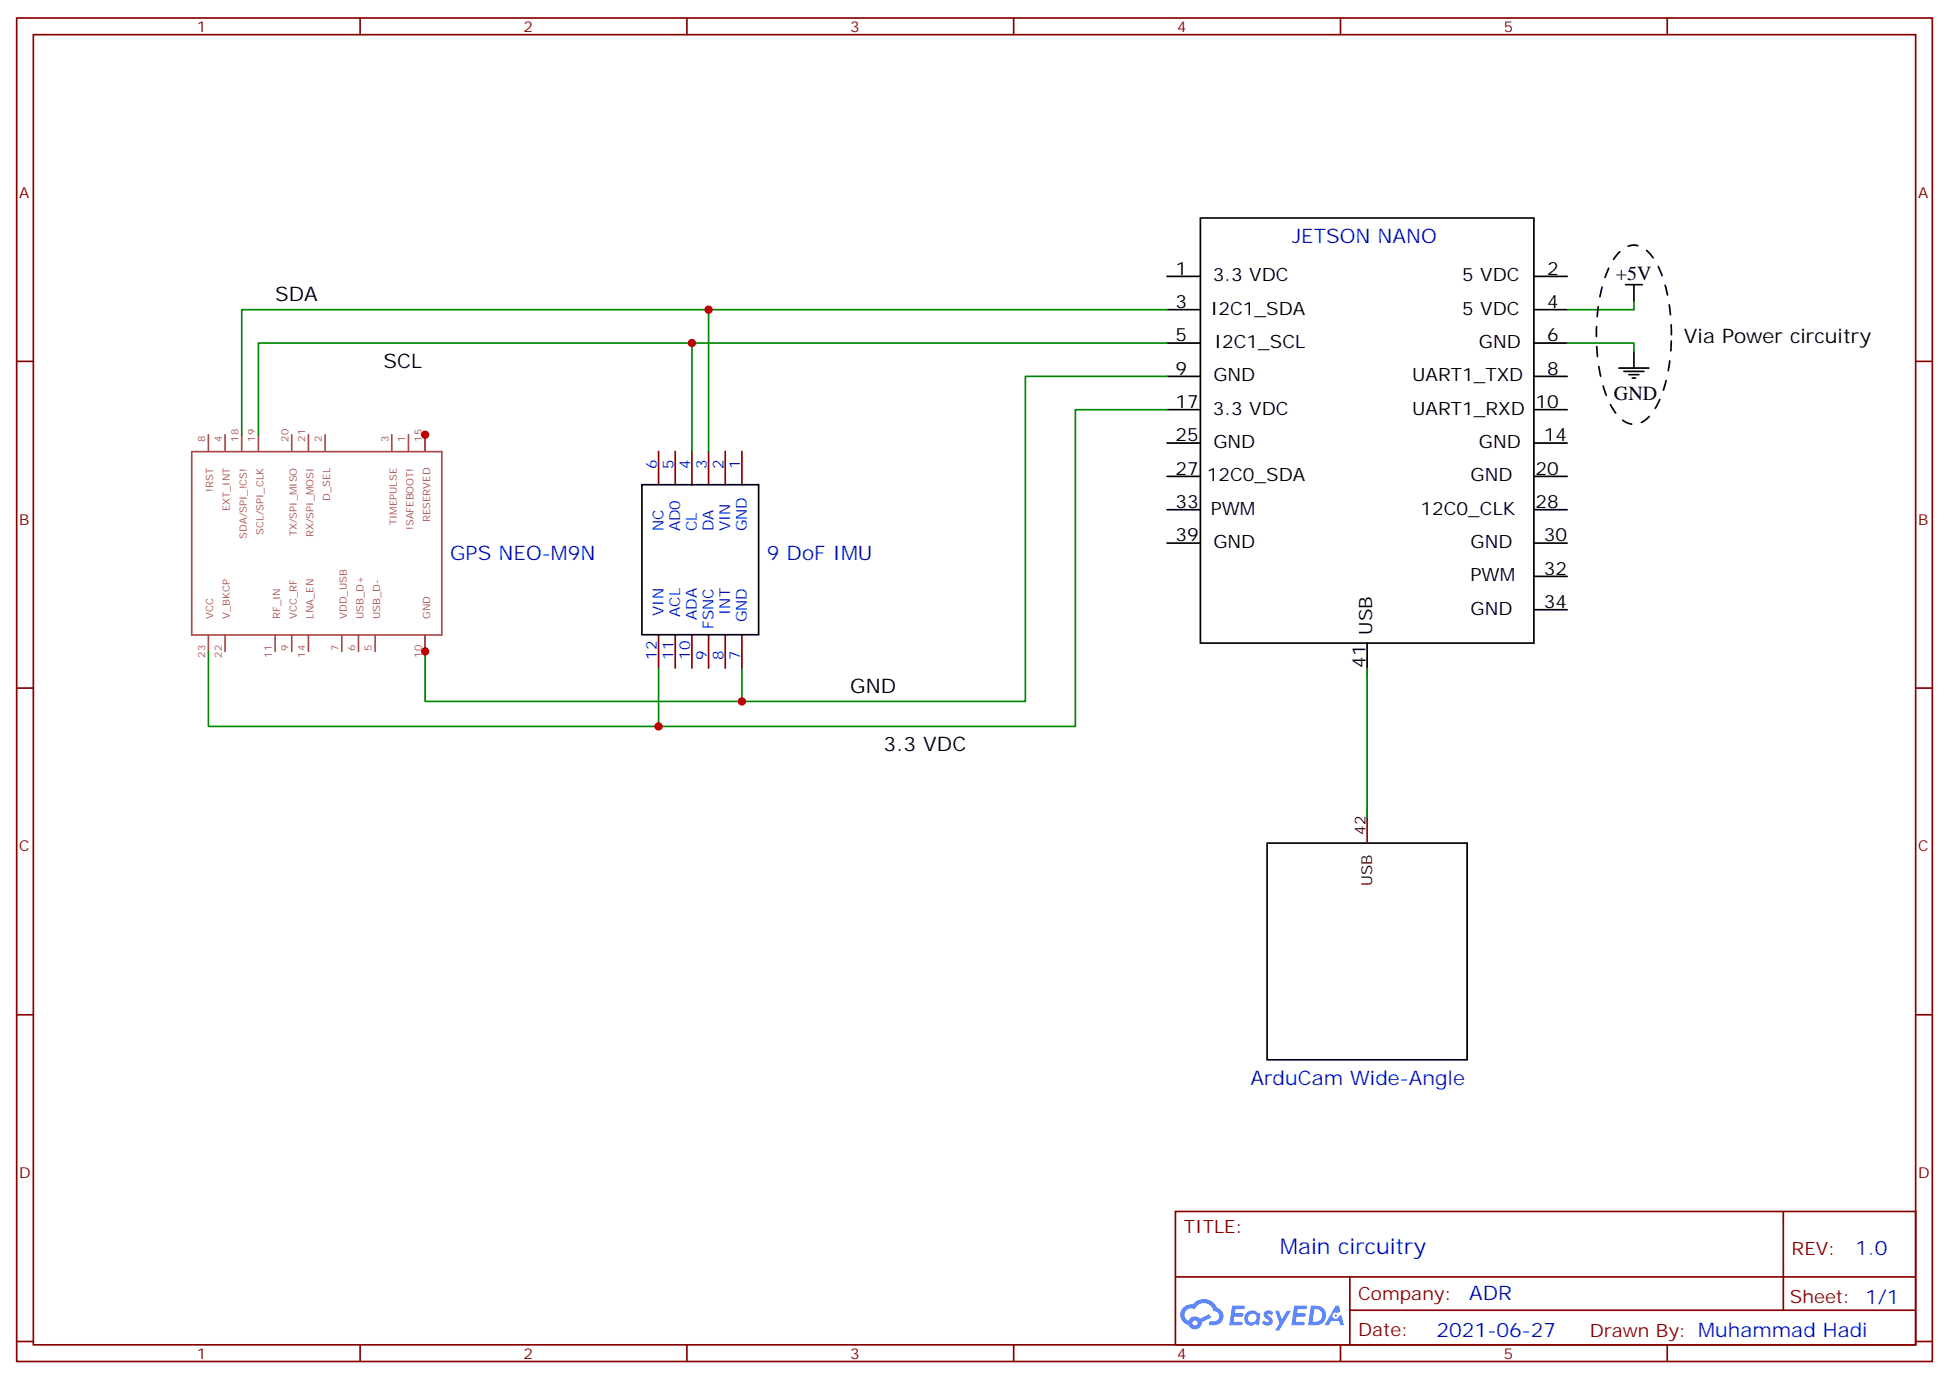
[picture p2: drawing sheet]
<svg xmlns="http://www.w3.org/2000/svg" width="412mm" height="292mm" viewBox="0 0 412 292" stroke-linecap="round" stroke-linejoin="round" font-family="sans-serif">
<g fill="none" stroke="#000" stroke-width=".35">
<path d="M246.9 58.5h7.1M254 46.1h70.6v90h-70.6zM324.6 58.5h7M246.9 79.7h7.1M246.9 72.6h7.1M246.9 65.5h7.1M324.6 79.7h7M324.6 72.6h7M324.6 65.5h7M246.9 93.8h7.1M246.9 86.7h7.1M324.6 93.8h7"/>
<path d="M324.6 86.7h7M246.9 114.9h7.1M246.9 107.9h7.1M246.9 100.8h7.1M324.6 114.9h7M324.6 107.9h7M324.6 100.8h7M289.3 136.1v7.1M324.6 129h7M324.6 122h7"/>
</g>
<g fill="none" stroke="#870000" stroke-width=".35">
<path d="M3.5 3.8h405.4v284.3h-405.4zM7.1 7.3h398.2v277.3h-398.2zM76.2 3.8v3.5M145.3 3.8v3.5M214.5 3.8v3.5M283.6 3.8v3.5M352.8 3.8v3.5M3.5 76.5h3.6M405.3 76.5h3.6M3.5 145.6h3.6M405.3 145.6h3.6M3.5 214.8h3.6"/>
<path d="M405.3 214.8h3.6M248.7 256.4h156.6v28.2h-156.6zM377.3 256.4v20.9M248.7 270.2h156.5M285.6 277.3h119.6M285.6 270.2v14.2M3.5 283.9h3.6M76.2 284.6v3.5M145.3 284.6v3.5M214.5 284.6v3.5M283.6 284.6v3.5M352.8 284.6v3.5"/>
<path d="M405.3 283.9h3.6"/>
</g>
<g fill="#5487ff">
<path d="M267.7 277.6a1.22 1.22 0 0 1 1.7 .2l-.4 .6a.47 .47 0 0 0-.3-.4 .47 .47 0 0 0-.5 .2v.1a1.55 1.55 0 0 1 1.1 1.5 1.34 1.34 0 0 1-2.3 .2l.5-.6 .7 .5a.29 .29 0 0 0 .3-.3 .29 .29 0 0 0-.2-.3 1.04 1.04 0 0 1-.6-1.7z"/>
<path d="M260.7 276.3h2.1a.43 .43 0 0 1 .5 .1 .43 .43 0 0 1 .1 .5l-.3 .2h-1.7l-.1 .8h1.5a.37 .37 0 0 1 .3 .4 .37 .37 0 0 1-.3 .4h-1.6l-.2 1.1h1.3a.43 .43 0 0 1 .5 0 .43 .43 0 0 1 .1 .5l-.3 .2h-2.5z"/>
<path d="M273.8 276.3h2.2a.43 .43 0 0 1 .4 .1 .43 .43 0 0 1 .1 .5l-.3 .2h-1.6l-.2 .8h1.6a.37 .37 0 0 1 .3 .4 .37 .37 0 0 1-.4 .4h-1.6l-.1 1.1h1.3a.43 .43 0 0 1 .4 0 .43 .43 0 0 1 .1 .5l-.3 .2h-2.4z"/>
<path d="M282.6 276.3h.7l.3 1.3-.6 .3a.69 .69 0 0 0-1 .3 .69 .69 0 0 0 .4 .9 .69 .69 0 0 0 .9-.6l.5-.2 .6 2.2h-.8l-.2-.9h-1.8l-.5 .9h-.8z"/>
<path d="M269.8 277.4h.8l.6 1.8 1.1-1.8h.9l-2.6 4.2h-.8l.9-1.5z"/>
<path d="M277.4 276.3l-.6 4.2h1.3a2.11 2.11 0 0 0 2.5-2.1 2.11 2.11 0 0 0-2.5-2.1zM278.1 277.1a1.39 1.39 0 0 1 1.7 1.4 1.39 1.39 0 0 1-1.8 1.3h-.3z"/>
<path d="M263.7 277.9a1.47 1.47 0 0 0-.1 2.1 1.47 1.47 0 0 0 2.1 .2l.7 .3 .3-2.3-.2-.3h-.4a1.49 1.49 0 0 0-2.4 0zM264.4 278.3a.92 .92 0 0 1 1.5 .5 .92 .92 0 0 1-1.3 1.1 .9 .9 0 0 1-.2-1.6z"/>
<path d="M250.4 276.7a2.18 2.18 0 0 0 1.1 3.7 1.44 1.44 0 0 0 1.6 .9 1.44 1.44 0 0 0 1.2-1.4l2-1.1-.5-.7-1.9 1a1.47 1.47 0 0 0-2.4 .4 1.39 1.39 0 0 1-.7-1.9 1.39 1.39 0 0 1 2-.5 2.08 2.08 0 0 1 2.2-1.3 2.08 2.08 0 0 1 1.8 1.7 1.07 1.07 0 0 1 1.2 1 1.07 1.07 0 0 1-1 1.1h-.7a.43 .43 0 0 0-.5 .4 .43 .43 0 0 0 .4 .5 2 2 0 0 0 2.4-1 2 2 0 0 0-.7-2.6l-.4-.2a2.98 2.98 0 0 0-5.1-.6l-1.1 .1zM252.3 280a.55 .55 0 0 1 1.1 0 .55 .55 0 0 1-1.1 0z"/>
<circle cx="282.6" cy="278.4" r=".26"/>
</g>
<path d="M342.5 77.9h6.4M343.6 78.6h4.2M344 60.3h3.5M344.7 79.3h2.1M345.7 60.3v3.5M345.7 74.4v3.5M345.4 80h.7M135.8 102.6h24.7v31.7h-24.7zM268.1 178.4h42.3v45.9h-42.3z" fill="none" stroke="#000" stroke-width=".35"/>
<g fill="none" stroke="#a64a4a" stroke-width=".35">
<path d="M40.6 95.6h52.9v38.8h-52.9zM44.1 92v3.5M47.6 92v3.5M51.2 92v3.5M54.7 92v3.5M61.7 92v3.5M65.3 92v3.5M68.8 92v3.5M82.9 92v3.5M86.4 92v3.5M90 92v3.5M44.1 134.4v3.5"/>
<path d="M47.6 134.4v3.5M58.2 134.4v3.5M61.7 134.4v3.5M65.3 134.4v3.5M72.3 134.4v3.5M75.8 134.4v3.5M79.4 134.4v3.5M90 134.4v3.5"/>
</g>
<g fill="none" stroke="#870000" stroke-width=".35">
<path d="M139.3 95.5v7.1M142.9 95.5v7.1M146.4 95.5v7.1M149.9 95.5v7.1M153.5 95.5v7.1M157 95.5v7.1M139.3 134.3v7.1M142.9 134.3v7.1M146.4 134.3v7.1M149.9 134.3v7.1M153.5 134.3v7.1M157 134.3v7.1"/>
<path d="M289.3 171.4v7"/>
</g>
<path d="M146.4 72.6v22.9M149.9 65.5v30M246.9 65.5h-195.7v26.5M246.9 72.6h-192.2v19.4M246.9 79.7h-29.9v68.7h-127v-10.5M331.6 72.6h14.1v1.8M345.7 63.8v1.7h-14.1M246.9 86.7h-19.4v67h-183.4v-15.8M139.3 141.4v12.3M157 141.4v7M289.3 141.4v31.7" fill="none" stroke="#008700" stroke-width=".35"/>
<path d="M353.7 70.8a33.2 33.2 0 0 0-3.3-15.3 6 6 0 0 0-4.7-3.6 6 6 0 0 0-4.7 3.6 35 35 0 0 0-3 19.4 26.3 26.3 0 0 0 3.7 12.3 4.5 4.5 0 0 0 5.7 2.2 10.6 10.6 0 0 0 4.2-5.9 36.3 36.3 0 0 0 2.1-12.7" fill="none" stroke="#000" stroke-width=".35" stroke-dasharray="2.1 2.1"/>
<g fill="#c00">
<circle cx="149.9" cy="65.5" r=".88"/>
<circle cx="146.4" cy="72.6" r=".88"/>
<circle cx="139.3" cy="153.7" r=".88"/>
<circle cx="157" cy="148.4" r=".88"/>
<circle cx="90" cy="92" r=".88"/>
<circle cx="90" cy="137.9" r=".88"/>
</g>
<text font-size="4.6" fill="#00f" x="270.8" y="265.4">Main circuitry</text>
<g font-size="4.2" fill="#00f">
<text x="273.4" y="51.4">JETSON NANO</text>
<text x="95.2" y="118.5">GPS NEO-M9N</text>
<text x="162.3" y="118.5">9 DoF IMU</text>
<text x="264.6" y="229.6">ArduCam Wide-Angle</text>
<text x="392.5" y="265.7">1.0</text>
<text x="310.9" y="275.2">ADR</text>
<text x="304" y="283">2021-06-27</text>
</g>
<g font-size="4.2">
<text x="341.9" y="59.2">+5V</text>
<text x="58.2" y="63.8">SDA</text>
<text x="81.1" y="77.9">SCL</text>
<text x="356.3" y="72.6">Via Power circuitry</text>
<text x="341.5" y="84.7">GND</text>
<text x="179.9" y="146.7">GND</text>
<text x="187" y="159">3.3 VDC</text>
</g>
<g font-size="3.9">
<text x="248.7" y="58.1">1</text>
<text x="256.6" y="59.5">3.3 VDC</text>
<text x="309.4" y="59.5">5 VDC</text>
<text x="327.4" y="58.1">2</text>
<text x="248.7" y="65.2">3</text>
<text x="327.4" y="65.2">4</text>
<text x="256.2" y="66.6">I2C1_SDA</text>
<text x="309.4" y="66.6">5 VDC</text>
<text x="248.7" y="72.2">5</text>
<text x="257" y="73.7">I2C1_SCL</text>
<text x="312.9" y="73.7">GND</text>
<text x="327.4" y="72.2">6</text>
<text x="248.7" y="79.3">9</text>
<text x="256.7" y="80.7">GND</text>
<text x="298.8" y="80.7">UART1_TXD</text>
<text x="327.4" y="79.3">8</text>
<text x="248.7" y="86.4">17</text>
<text x="256.6" y="87.8">3.3 VDC</text>
<text x="298.8" y="87.8">UART1_RXD</text>
<text x="324.9" y="86.4">10</text>
<text x="248.7" y="93.4">25</text>
<text x="256.7" y="94.8">GND</text>
<text x="312.9" y="94.8">GND</text>
<text x="326.7" y="93.4">14</text>
<text x="248.7" y="100.5">27</text>
<text x="255.4" y="101.9">12C0_SDA</text>
<text x="311.1" y="101.9">GND</text>
<text x="324.9" y="100.5">20</text>
<text x="248.7" y="107.5">33</text>
<text x="324.9" y="107.5">28</text>
<text x="256.2" y="108.9">PWM</text>
<text x="300.6" y="108.9">12C0_CLK</text>
<text x="248.7" y="114.6">39</text>
<text x="256.7" y="116">GND</text>
<text x="311.1" y="116">GND</text>
<text x="326.7" y="114.6">30</text>
<text x="311.1" y="123">PWM</text>
<text x="326.7" y="121.6">32</text>
<text x="311.1" y="130.1">GND</text>
<text x="326.7" y="128.7">34</text>
<text x="290.3" y="134.4" transform="rotate(-90 290.3 134.4)">USB</text>
<text x="288.9" y="141.4" transform="rotate(-90 288.9 141.4)">41</text>
</g>
<g font-size="3.9" fill="#800">
<text x="250.5" y="261">TITLE:</text>
<text x="379.1" y="265.7">REV:</text>
<text x="287.4" y="275.2">Company:</text>
<text x="378.7" y="275.8">Sheet: 1/1</text>
<text x="287.4" y="282.9">Date:</text>
<text x="336.4" y="282.9">Drawn By: Muhammad Hadi</text>
</g>
<g font-size="3.2" fill="#800">
<text x="41.6" y="6.8">1</text>
<text x="110.8" y="6.8">2</text>
<text x="179.9" y="6.8">3</text>
<text x="249.1" y="6.8">4</text>
<text x="318.2" y="6.8">5</text>
<text x="4.1" y="41.9">A</text>
<text x="405.9" y="41.9">A</text>
<text x="4.1" y="111.1">B</text>
<text x="405.9" y="111.1">B</text>
<text x="4.1" y="180.2">C</text>
<text x="405.9" y="180.2">C</text>
<text x="4.1" y="249.3">D</text>
<text x="405.9" y="249.3">D</text>
<text x="41.6" y="287.6">1</text>
<text x="110.8" y="287.6">2</text>
<text x="179.9" y="287.6">3</text>
<text x="249.1" y="287.6">4</text>
<text x="318.2" y="287.6">5</text>
</g>
<g font-size="3.2" fill="#00f">
<text x="139" y="99.3" transform="rotate(-90 139 99.3)">6</text>
<text x="142.5" y="99.3" transform="rotate(-90 142.5 99.3)">5</text>
<text x="146" y="99.3" transform="rotate(-90 146 99.3)">4</text>
<text x="149.6" y="99.3" transform="rotate(-90 149.6 99.3)">3</text>
<text x="153.1" y="99.3" transform="rotate(-90 153.1 99.3)">2</text>
<text x="156.6" y="99.3" transform="rotate(-90 156.6 99.3)">1</text>
<text x="140.4" y="112.5" transform="rotate(-90 140.4 112.5)">NC</text>
<text x="143.9" y="112.5" transform="rotate(-90 143.9 112.5)">AD0</text>
<text x="147.5" y="112.5" transform="rotate(-90 147.5 112.5)">CL</text>
<text x="151" y="112.5" transform="rotate(-90 151 112.5)">DA</text>
<text x="154.5" y="112.5" transform="rotate(-90 154.5 112.5)">VIN</text>
<text x="158" y="112.5" transform="rotate(-90 158 112.5)">GND</text>
<text x="140.4" y="130.3" transform="rotate(-90 140.4 130.3)">VIN</text>
<text x="143.9" y="130.6" transform="rotate(-90 143.9 130.6)">ACL</text>
<text x="147.5" y="131.2" transform="rotate(-90 147.5 131.2)">ADA</text>
<text x="154.5" y="130.1" transform="rotate(-90 154.5 130.1)">INT</text>
<text x="158" y="131.7" transform="rotate(-90 158 131.7)">GND</text>
<text x="151" y="133" transform="rotate(-90 151 133)">FSNC</text>
<text x="139" y="139.6" transform="rotate(-90 139 139.6)">12</text>
<text x="142.5" y="139.6" transform="rotate(-90 142.5 139.6)">11</text>
<text x="146" y="139.6" transform="rotate(-90 146 139.6)">10</text>
<text x="149.6" y="139.6" transform="rotate(-90 149.6 139.6)">9</text>
<text x="153.1" y="139.6" transform="rotate(-90 153.1 139.6)">8</text>
<text x="156.6" y="139.6" transform="rotate(-90 156.6 139.6)">7</text>
</g>
<g font-size="3.2" fill="#300">
<text x="288.9" y="176.7" transform="rotate(-90 288.9 176.7)">42</text>
<text x="290.3" y="187.6" transform="rotate(-90 290.3 187.6)">USB</text>
</g>
<g font-size="2.1" fill="#a54b4b">
<text x="43.4" y="93.4" transform="rotate(-90 43.4 93.4)">8</text>
<text x="46.9" y="93.4" transform="rotate(-90 46.9 93.4)">4</text>
<text x="50.5" y="93.4" transform="rotate(-90 50.5 93.4)">18</text>
<text x="54" y="93.4" transform="rotate(-90 54 93.4)">19</text>
<text x="61" y="93.4" transform="rotate(-90 61 93.4)">20</text>
<text x="64.6" y="93.4" transform="rotate(-90 64.6 93.4)">21</text>
<text x="68.1" y="93.4" transform="rotate(-90 68.1 93.4)">2</text>
<text x="82.2" y="93.4" transform="rotate(-90 82.2 93.4)">3</text>
<text x="85.7" y="93.4" transform="rotate(-90 85.7 93.4)">1</text>
<text x="89.3" y="93.4" transform="rotate(-90 89.3 93.4)">15</text>
<text x="45.1" y="104.1" transform="rotate(-90 45.1 104.1)">!RST</text>
<text x="69.8" y="105.9" transform="rotate(-90 69.8 105.9)">D_SEL</text>
<text x="48.7" y="108.2" transform="rotate(-90 48.7 108.2)">EXT_INT</text>
<text x="55.7" y="113.1" transform="rotate(-90 55.7 113.1)">SCL/SPI_CLK</text>
<text x="62.8" y="113.5" transform="rotate(-90 62.8 113.5)">TX/SPI_MISO</text>
<text x="66.3" y="113.6" transform="rotate(-90 66.3 113.6)">RX/SPI_MOSI</text>
<text x="83.9" y="111.1" transform="rotate(-90 83.9 111.1)">TIMEPULSE</text>
<text x="87.5" y="112.2" transform="rotate(-90 87.5 112.2)">!SAFEBOOT!</text>
<text x="91" y="110.5" transform="rotate(-90 91 110.5)">RESERVED</text>
<text x="52.2" y="114" transform="rotate(-90 52.2 114)">SDA/SPI_!CS!</text>
<text x="45.1" y="131" transform="rotate(-90 45.1 131)">VCC</text>
<text x="48.7" y="131" transform="rotate(-90 48.7 131)">V_BKCP</text>
<text x="59.2" y="131" transform="rotate(-90 59.2 131)">RF_IN</text>
<text x="62.8" y="131" transform="rotate(-90 62.8 131)">VCC_RF</text>
<text x="66.3" y="131" transform="rotate(-90 66.3 131)">LNA_EN</text>
<text x="73.4" y="131" transform="rotate(-90 73.4 131)">VDD_USB</text>
<text x="76.9" y="131" transform="rotate(-90 76.9 131)">USB_D+</text>
<text x="80.4" y="131" transform="rotate(-90 80.4 131)">USB_D-</text>
<text x="91" y="131" transform="rotate(-90 91 131)">GND</text>
<text x="61" y="137.9" transform="rotate(-90 61 137.9)">9</text>
<text x="71.6" y="137.9" transform="rotate(-90 71.6 137.9)">7</text>
<text x="75.2" y="137.9" transform="rotate(-90 75.2 137.9)">6</text>
<text x="78.7" y="137.9" transform="rotate(-90 78.7 137.9)">5</text>
<text x="43.4" y="139.2" transform="rotate(-90 43.4 139.2)">23</text>
<text x="46.9" y="139.2" transform="rotate(-90 46.9 139.2)">22</text>
<text x="57.5" y="139.2" transform="rotate(-90 57.5 139.2)">11</text>
<text x="64.6" y="139.2" transform="rotate(-90 64.6 139.2)">14</text>
<text x="89.3" y="139.2" transform="rotate(-90 89.3 139.2)">10</text>
</g>
</svg>
